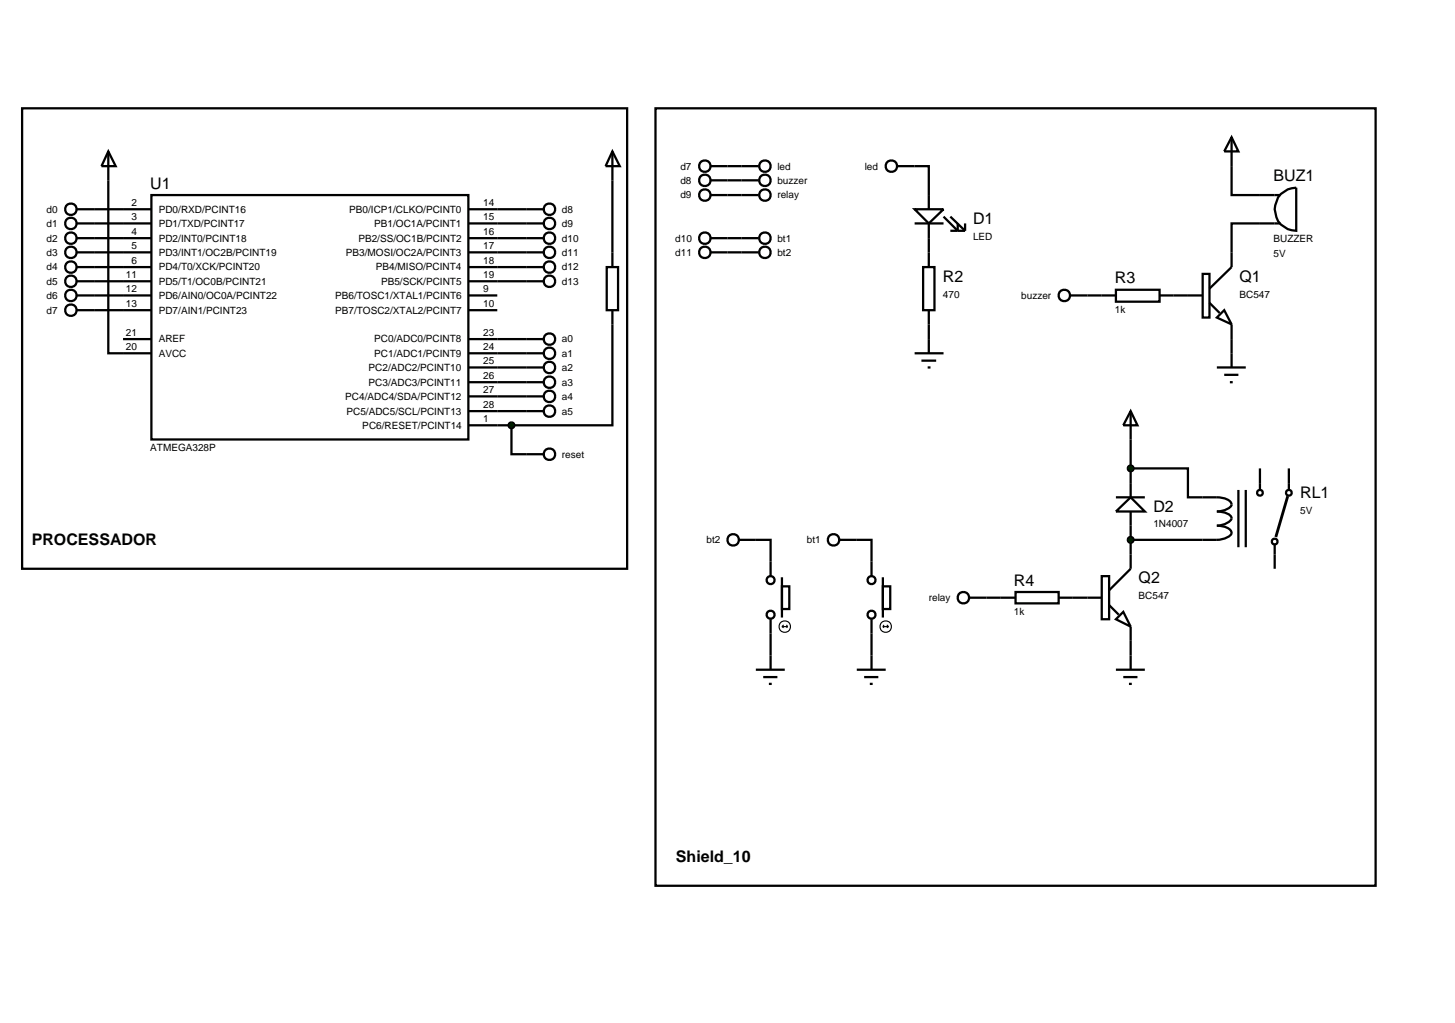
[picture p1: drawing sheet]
<svg xmlns="http://www.w3.org/2000/svg" width="257mm" height="180mm" viewBox="0 0 257 180" stroke-linecap="round" stroke-linejoin="round" font-family="sans-serif">
<g fill="none" stroke="#000" stroke-width=".4">
<path d="M3.9 19.1h106.7v81.2h-106.7zM115.6 19.1h127v137.1h-127zM13.5 36.9h13.2M13.5 39.4h13.2M19.1 26.7v35.6h7.6M19.1 26.7l1.3 2.6h-2.5zM26.7 34.4h55.9v43.1h-55.9zM82.6 36.9h13.2M82.6 39.4h13.2M108 26.7l1.3 2.6h-2.5zM108 26.7v20.4M128.3 29.3h2.5"/>
<path d="M128.3 31.8h2.5M128.3 34.4h2.5M161.3 29.3h2.5v5.1M217.2 29.3v5.1h5M222.2 39.4h-5v5.1M13.5 44.5h13.2M13.5 42h13.2M13.5 47.1h13.2M13.5 49.6h13.2M13.5 52.1h13.2M13.5 54.7h13.2M21.7 59.8h5"/>
<path d="M82.6 44.5h13.2M82.6 42h13.2M82.6 47.1h13.2M82.6 49.6h13.2M82.6 52.1h5.1M82.6 54.7h5.1M82.6 59.8h13.2M107 47.1h2v7.6h-2zM108 54.7v20.3h-17.8M128.3 44.5h2.5M128.3 42h2.5M163.8 42v2.5"/>
<path d="M163.8 57.2v2.6M191.8 52.1h2.5M207 52.1h2.5M217.2 59.8v2.5M82.6 62.3h13.2M82.6 64.8h13.2M82.6 67.4h13.2M82.6 69.9h13.2M82.6 72.5h13.2M82.6 75h7.6M90.2 75v5.1h5.6M199.4 77.5v7.7"/>
<path d="M133.3 95.2h2.6v3.8M151.1 95.2h2.6v3.8M199.4 82.6h10.1v5.1h2.6M199.4 92.7v5.1M199.4 95.2h12.7M135.9 111.7v3.9M153.7 111.7v3.9M174 105.4h2.5M189.2 105.4h2.6M199.4 113v2.6"/>
<circle cx="12.5" cy="39.4" r="1.01"/>
<circle cx="12.5" cy="36.9" r="1.01"/>
<circle cx="96.9" cy="36.9" r="1.01"/>
<circle cx="96.9" cy="39.4" r="1.01"/>
<circle cx="12.5" cy="42" r="1.01"/>
<circle cx="12.5" cy="52.1" r="1.01"/>
<circle cx="12.5" cy="54.7" r="1.01"/>
<circle cx="12.5" cy="47.1" r="1.01"/>
<circle cx="12.5" cy="49.6" r="1.01"/>
<circle cx="12.5" cy="44.5" r="1.01"/>
<circle cx="96.9" cy="49.6" r="1.01"/>
<circle cx="96.9" cy="44.5" r="1.01"/>
<circle cx="96.9" cy="47.1" r="1.01"/>
<circle cx="96.9" cy="59.8" r="1.01"/>
<circle cx="96.9" cy="42" r="1.01"/>
<circle cx="96.9" cy="62.3" r="1.01"/>
<circle cx="96.9" cy="69.9" r="1.01"/>
<circle cx="96.9" cy="72.5" r="1.01"/>
<circle cx="96.9" cy="64.8" r="1.01"/>
<circle cx="96.9" cy="67.4" r="1.01"/>
<circle cx="96.9" cy="80.1" r="1.01"/>
</g>
<path d="M89.8 74.7l.4-.2-.5 .5zM90.2 74.5l.3 .1 .2 .4zM90.7 75l-.1 .3-.4 .2zM89.7 75l.5 .5-.4-.2z" fill="#004000" stroke="#000" stroke-width=".4"/>
<path d="M90.2 74.5l.5 .5-.5 .5-.5-.5z" fill="#004000"/>
<g fill="none" stroke="#000" stroke-width=".4">
<path d="M125.3 29.3h3M125.3 31.8h3M125.3 34.4h3M130.8 29.3h3M130.8 31.8h3M130.8 34.4h3M158.2 29.3h3.1M161.3 36.9h5.1l-2.6 2.5zM161.3 39.4h5.1M163.8 34.4v2.5M163.8 39.4v2.6M166.4 38.2l2.5 2.5v-1.3"/>
<path d="M167.6 38.2l2.6 2.5M170.2 39.4v1.3M217.2 24.2l1.2 2.5h-2.5zM217.2 24.2v5.1M222.2 34.4h3.6M222.2 39.4h3.6M225.9 34.2l1.2-.8 1.5-.3v7.6a3.8 3.8 0 0 1-3.5-2.3 3.8 3.8 0 0 1 .8-4.2zM125.3 42h3M125.3 44.5h3M130.8 42h3M130.8 44.5h3M162.8 47.1h2v7.6h-2z"/>
<path d="M163.8 44.5v2.6M163.8 54.7v2.5M163.8 59.8v2.5M167.6 40.7h2.6M188.7 52.1h3.1M194.3 52.1h2.5M196.8 51.1h7.7v2.1h-7.7zM204.5 52.1h2.5M209.5 52.1h2.6M212.1 48.3h1.2v7.7h-1.2zM213.3 53.4l1.8 1.8M214.6 56l1.3-1.3 1.3 2.5z"/>
<path d="M217.2 44.5v2.6l-3.9 3.8M217.2 57.2v2.6M161.3 62.3h5.1M162.5 63.6h2.6M163.6 64.8h.5M199.4 72.5l1.2 2.5h-2.5zM199.4 72.5v5M214.6 64.8h5.1M215.9 66.1h2.5M216.9 67.4h.5M217.2 62.3v2.5M196.8 90.2l2.6-2.5 2.5 2.5z"/>
<path d="M196.8 87.7h5.1M199.4 97.8v2.5l-3.8 3.8M199.4 85.2v2.5M199.4 90.2v2.5M212.1 87.7a8.7 8.7 0 0 1 4.3 .3 .9 .9 0 0 1 .7 1.3 3.3 3.3 0 0 1-2.5 .9 3.4 3.4 0 0 1 2.5 .9l.1 .3a2.79 2.79 0 0 1-2.6 1.3 3.2 3.2 0 0 1 2.5 .9l.1 .4a2.77 2.77 0 0 1-2.6 1.2h-2.5M218.4 86.4v10.1M219.7 86.4v10.1M222.2 82.6v3.8M224.8 96v4.3M227.3 82.6v3.8M170.9 105.4h3.1M176.5 105.4h2.6"/>
<path d="M179.1 104.4h7.6v2h-7.6zM186.7 105.4h2.5M191.8 105.4h2.5M194.3 101.6h1.3v7.6h-1.3zM195.6 106.7l1.7 1.7M196.8 109.2l1.3-1.3 1.3 2.6zM196.8 118.1h5.1M198.1 119.4h2.5M199.4 110.5v2.5M199.4 115.6v2.5M199.1 120.6h.5"/>
<circle cx="124.3" cy="29.3" r="1.01"/>
<circle cx="124.3" cy="34.4" r="1.01"/>
<circle cx="124.3" cy="31.8" r="1.01"/>
<circle cx="134.9" cy="31.8" r="1.01"/>
<circle cx="134.9" cy="34.4" r="1.01"/>
<circle cx="134.9" cy="29.3" r="1.01"/>
<circle cx="157.2" cy="29.3" r="1.01"/>
<circle cx="124.3" cy="42" r="1.01"/>
<circle cx="124.3" cy="44.5" r="1.01"/>
<circle cx="134.9" cy="44.5" r="1.01"/>
<circle cx="134.9" cy="42" r="1.01"/>
<circle cx="187.7" cy="52.1" r="1.01"/>
<circle cx="222.2" cy="86.9" r=".51"/>
<circle cx="224.8" cy="95.5" r=".51"/>
<circle cx="227.3" cy="86.9" r=".51"/>
<circle cx="169.9" cy="105.4" r="1.01"/>
</g>
<path d="M227.1 87.5l-2.1 7.2" fill="none" stroke="#000" stroke-width=".5"/>
<g fill="#004000" stroke="#000" stroke-width=".4">
<path d="M199 94.9l.4-.2-.5 .5zM199.4 94.7l.3 .1 .2 .4zM199.9 95.2l-.1 .3-.4 .2zM198.9 95.2l.5 .5-.4-.2z"/>
<path d="M199.1 82.2l.3-.1-.5 .5zM199.4 82.1l.4 .2 .1 .3zM199.4 83.1l.5-.5-.2 .4zM198.9 82.6l.5 .5-.4-.2z"/>
</g>
<g fill="#004000">
<path d="M198.9 95.2l.5-.5 .5 .5-.5 .5z"/>
<path d="M199.4 82.1l.5 .5-.5 .5-.5-.5z"/>
</g>
<g fill="none" stroke="#000" stroke-width=".4">
<path d="M130.3 95.2h3M135.9 99v2.6M148.1 95.2h3M153.7 99v2.6M133.3 118.1h5.1M134.6 119.4h2.5M135.9 109.2v2.5M135.9 115.6v2.5M137.9 103.4h1.3v4h-1.3zM137.9 101.8v7.1M151.1 118.1h5.1M152.4 119.4h2.5"/>
<path d="M153.7 109.2v2.5M153.7 115.6v2.5M155.7 103.4h1.3v4h-1.3zM155.7 101.8v7.1M135.6 120.6h.5M153.4 120.6h.5"/>
<circle cx="129.3" cy="95.2" r="1.01"/>
<circle cx="147" cy="95.2" r="1.01"/>
<circle cx="135.9" cy="102.3" r=".7"/>
<circle cx="135.9" cy="108.4" r=".7"/>
<circle cx="153.7" cy="102.3" r=".7"/>
<circle cx="153.7" cy="108.4" r=".7"/>
</g>
<g fill="none" stroke="#000" stroke-width=".2">
<path d="M137.9 110.5h1M137.9 110.5l.3 .2M138.2 110.2l-.3 .3M138.7 110.2l.2 .3M138.9 110.5l-.2 .2M155.7 110.5h1M155.7 110.5l.2 .2M155.9 110.2l-.2 .3M156.4 110.2l.3 .3M156.7 110.5l-.3 .2"/>
<circle cx="138.4" cy="110.5" r="1.01"/>
<circle cx="156.2" cy="110.5" r="1.01"/>
</g>
<g font-size="2.8">
<text x="26.5" y="33.3">U1</text>
<text x="224.6" y="32">BUZ1</text>
<text x="171.6" y="39.5">D1</text>
<text x="166.3" y="49.7">R2</text>
<text x="196.6" y="50">R3</text>
<text x="218.6" y="49.7">Q1</text>
<text x="229.3" y="87.8">RL1</text>
<text x="203.4" y="90.3">D2</text>
<text x="5.6" y="96.1">PROCESSADOR</text>
<text x="178.8" y="103.3">R4</text>
<text x="200.8" y="102.9">Q2</text>
<text x="119.2" y="152">Shield_10</text>
</g>
<g font-size="1.8">
<text x="120" y="29.9">d7</text>
<text x="137.1" y="29.9">led</text>
<text x="152.5" y="29.9">led</text>
<text x="120" y="32.4">d8</text>
<text x="120" y="35">d9</text>
<text x="137.1" y="32.4">buzzer</text>
<text x="137.1" y="35">relay</text>
<text x="8.2" y="37.5">d0</text>
<text x="8.2" y="40">d1</text>
<text x="23.2" y="41.4">4</text>
<text x="23.2" y="38.8">3</text>
<text x="23.2" y="36.3">2</text>
<text x="28" y="40">PD1/TXD/PCINT17</text>
<text x="28" y="37.5">PD0/RXD/PCINT16</text>
<text x="61.6" y="37.5">PB0/ICP1/CLKO/PCINT0</text>
<text x="66" y="40">PB1/OC1A/PCINT1</text>
<text x="85.2" y="36.3">14</text>
<text x="85.2" y="38.8">15</text>
<text x="85.2" y="41.4">16</text>
<text x="99.1" y="37.5">d8</text>
<text x="99.1" y="40">d9</text>
<text x="8.2" y="45.1">d3</text>
<text x="8.2" y="42.6">d2</text>
<text x="8.2" y="47.7">d4</text>
<text x="23.2" y="46.5">6</text>
<text x="23.2" y="43.9">5</text>
<text x="28" y="47.7">PD4/T0/XCK/PCINT20</text>
<text x="28" y="45.1">PD3/INT1/OC2B/PCINT19</text>
<text x="28" y="42.6">PD2/INT0/PCINT18</text>
<text x="61" y="45.1">PB3/MOSI/OC2A/PCINT3</text>
<text x="63.2" y="42.6">PB2/SS/OC1B/PCINT2</text>
<text x="66.3" y="47.7">PB4/MISO/PCINT4</text>
<text x="85.2" y="43.9">17</text>
<text x="85.2" y="46.5">18</text>
<text x="99.1" y="42.6">d10</text>
<text x="99.1" y="45.1">d11</text>
<text x="99.1" y="47.7">d12</text>
<text x="119.1" y="42.6">d10</text>
<text x="119.1" y="45.1">d11</text>
<text x="137.1" y="42.6">bt1</text>
<text x="137.1" y="45.1">bt2</text>
<text x="171.6" y="42.3">LED</text>
<text x="224.6" y="42.7">BUZZER</text>
<text x="224.6" y="45.3">5V</text>
<text x="8.2" y="50.2">d5</text>
<text x="8.2" y="52.7">d6</text>
<text x="22.2" y="51.5">12</text>
<text x="22.2" y="49">11</text>
<text x="28" y="52.7">PD6/AIN0/OC0A/PCINT22</text>
<text x="28" y="50.2">PD5/T1/OC0B/PCINT21</text>
<text x="59.1" y="52.7">PB6/TOSC1/XTAL1/PCINT6</text>
<text x="67.2" y="50.2">PB5/SCK/PCINT5</text>
<text x="85.2" y="49">19</text>
<text x="85.2" y="51.5">9</text>
<text x="99.1" y="50.2">d13</text>
<text x="166.3" y="52.5">470</text>
<text x="180.1" y="52.7">buzzer</text>
<text x="218.6" y="52.5">BC547</text>
<text x="8.2" y="55.3">d7</text>
<text x="22.2" y="59.2">21</text>
<text x="22.2" y="54.1">13</text>
<text x="28" y="55.3">PD7/AIN1/PCINT23</text>
<text x="59.1" y="55.3">PB7/TOSC2/XTAL2/PCINT7</text>
<text x="85.2" y="54.1">10</text>
<text x="85.2" y="59.2">23</text>
<text x="196.6" y="55.2">1k</text>
<text x="22.2" y="61.7">20</text>
<text x="28" y="62.9">AVCC</text>
<text x="28" y="60.4">AREF</text>
<text x="65" y="65.4">PC2/ADC2/PCINT10</text>
<text x="66" y="62.9">PC1/ADC1/PCINT9</text>
<text x="66" y="60.4">PC0/ADC0/PCINT8</text>
<text x="85.2" y="64.2">25</text>
<text x="85.2" y="61.7">24</text>
<text x="99.1" y="60.4">a0</text>
<text x="99.1" y="62.9">a1</text>
<text x="99.1" y="65.4">a2</text>
<text x="60.9" y="70.5">PC4/ADC4/SDA/PCINT12</text>
<text x="65" y="68">PC3/ADC3/PCINT11</text>
<text x="85.2" y="71.9">28</text>
<text x="85.2" y="69.3">27</text>
<text x="85.2" y="66.8">26</text>
<text x="99.1" y="68">a3</text>
<text x="99.1" y="70.5">a4</text>
<text x="61.1" y="73.1">PC5/ADC5/SCL/PCINT13</text>
<text x="63.9" y="75.6">PC6/RESET/PCINT14</text>
<text x="85.2" y="74.4">1</text>
<text x="99.1" y="73.1">a5</text>
<text x="26.5" y="79.6">ATMEGA328P</text>
<text x="99.1" y="80.7">reset</text>
<text x="124.6" y="95.8">bt2</text>
<text x="142.3" y="95.8">bt1</text>
<text x="203.4" y="93">1N4007</text>
<text x="229.3" y="90.6">5V</text>
<text x="163.8" y="106">relay</text>
<text x="200.8" y="105.7">BC547</text>
<text x="178.8" y="108.4">1k</text>
</g>
</svg>
